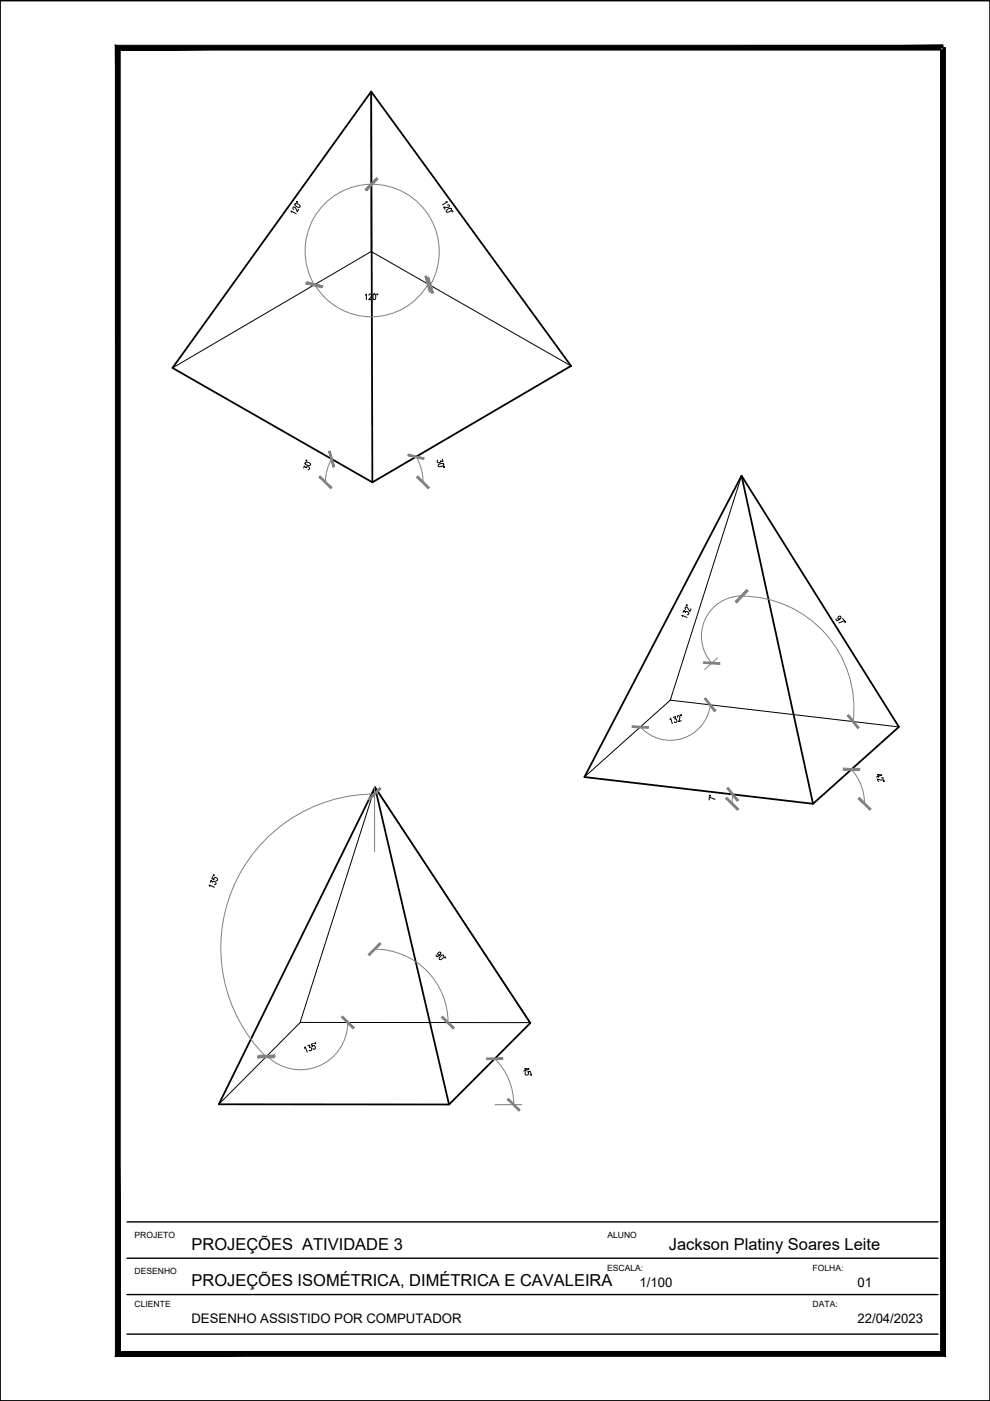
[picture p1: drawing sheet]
<svg xmlns="http://www.w3.org/2000/svg" width="210mm" height="297mm" viewBox="0 0 210 297" stroke-linecap="round" stroke-linejoin="round" font-family="sans-serif">
<!-- layer: A-PARED -->
<path d="M0 .1h209.9v296.9h-209.9zM78.7 19.4l42.4 58.2-42.1 24.7-42.4-24.3zM78.7 19.4l.3 82.9M157.2 100.9l33.4 53.2-18.2 16.3-48.5-5.7zM157.2 100.9l15.2 69.5M79.5 166.9l32.9 50-17.2 17.3-48.8-.1zM79.5 166.9l15.7 67.3" fill="none" stroke="#000" stroke-width=".38"/>
<!-- layer: A-PROJECAO -->
<path d="M78.7 19.4v33.9M121.1 77.6l-42.4-24.3-42.1 24.7M157.2 100.9l-15.1 47.5M190.6 154.1l-48.5-5.7-18.2 16.3M63.6 216.8l-17.2 17.3M112.4 216.8l-32.9-49.9-15.9 49.9h48.8" fill="none" stroke="#000" stroke-width=".21"/>
<!-- layer: A-COTAS -->
<g fill="none" stroke="#808080" stroke-width=".21">
<path d="M66.6 60.4a14.2 14.2 0 0 1 12.4-21.3 14.2 14.2 0 0 1 12.2 21.3M90.8 60.2a13.9 13.9 0 0 1-24.1 .1M70.3 97.3l-.9 2-.3 1.5-.1 1.4M88.2 96.8a10.7 10.7 0 0 1 1.5 5.4M152.1 139.5l-2.7 2.5M157.2 126.4a8.5 8.5 0 0 0-7.7 5 8.5 8.5 0 0 0 1.4 9.2M157.2 126.4a23.8 23.8 0 0 1 23.7 26.6M150.6 149.4a8.5 8.5 0 0 1-5.9 7.2 8.5 8.5 0 0 1-8.9-2.5M79.4 166.7v13.8M79.4 168.3a32.6 32.6 0 0 0-30.1 20.2 32.6 32.6 0 0 0 7.1 35.6M155.4 168.4l-.2 2M180.5 163.1a10.9 10.9 0 0 1 2.8 7.3"/>
<path d="M73.7 216.8a10.1 10.1 0 0 1-6.2 9.2 10.1 10.1 0 0 1-10.9-2.1M79.4 201.2a15.5 15.5 0 0 1 15.6 15.6M104.9 224.5a13.7 13.7 0 0 1 4 9.7M105 234.2h5.6"/>
</g>
<!-- layer: 0 -->
<g fill="#808080" stroke="#808080" stroke-width=".21">
<path d="M69.7 95.7l.9 3.3 .4-.1zM69.7 95.7l.3-.1 1 3.3z"/>
<path d="M67.9 100.9l-.3 .3 2.8 2.2zM67.6 101.2l2.8 2.2-.3 .2z"/>
<path d="M88.3 101.2l2.7 2.2-2.4-2.5zM88.3 101.2l2.7 2.2-.2 .2z"/>
<path d="M86.5 96.6l3.3 .8 .1-.3zM86.6 96.3l3.3 .8-3.4-.5z"/>
<path d="M107.8 232.9l-.2 .2 2.6 2.2zM107.6 233.1l2.6 2.2-.2 .3z"/>
<path d="M103.2 224.6h3.4v-.3zM103.2 224.3h3.4l-3.4 .3z"/>
<path d="M77.4 40.2l.3 .3 2.1-2.8zM79.8 37.7l.3 .3-2.4 2.5z"/>
<path d="M64.9 59.8v.4l3.4 .5zM64.9 60.2l3.4 .5-.1 .3z"/>
<path d="M65 60.1l3.3 .8 .2-.3zM65.1 59.7l3.4 .9-3.5-.5z"/>
<path d="M90.1 58.6l.9 3.3 .4-.1zM90.1 58.6l.4-.1 .9 3.3z"/>
<path d="M90.6 58.9l1.3 3.2-1-3.3zM90.6 58.9l1.3 3.2-.4 .1z"/>
<path d="M79.8 37.7l-2.1 2.7 2.4-2.4zM77.4 40.2l2.4-2.5-2.1 2.7z"/>
<path d="M181.9 169.3l2.8 2.2-2.5-2.4zM181.9 169.3l2.8 2.2-.3 .3z"/>
<path d="M178.8 163.2l3.4 .2 .1-.3zM178.8 162.8l3.5 .3-3.5 .1z"/>
<path d="M154.1 167.2l2.2 2.7 .2-.2zM154.1 167.2l.3-.3 2.1 2.8z"/>
<path d="M154.1 169.1l-.2 .2 2.7 2.2zM153.9 169.3l2.7 2.2-.3 .3z"/>
<path d="M158.3 125l-2.4 2.5 .3 .2zM158.3 125l.3 .3-2.4 2.4z"/>
<path d="M149.2 140.3l-.1 .4 3.5-.2zM149.1 140.7l3.5-.2v.4z"/>
<path d="M179.7 151.8l2.4 2.4-2.1-2.7zM179.7 151.8l2.4 2.4-.3 .3z"/>
<path d="M158.3 125.1l-2.1 2.7 2.4-2.5zM158.3 125.1l-2.1 2.7-.3-.3z"/>
<path d="M134 154.2l3.5 .2v-.3zM134 153.9l3.5 .2-3.5 .1z"/>
<path d="M149.4 148.2l2.1 2.7 .3-.2zM149.4 148.2l.2-.2 2.2 2.7z"/>
<path d="M78.1 169.4l.2 .3 2.2-2.7zM80.5 167l.3 .3-2.5 2.4z"/>
<path d="M54.7 223.9v.4l3.4-.4zM54.7 224.3l3.4-.4v.4z"/>
<path d="M54.9 224.1h3.4v-.4zM54.9 223.7h3.4l-3.4 .4z"/>
<path d="M72.4 215.7l2.4 2.4 .3-.2zM72.4 215.7l.2-.3 2.5 2.5z"/>
<path d="M93.9 215.5l-.3 .2 2.7 2.2zM93.6 215.7l2.7 2.2-.2 .3z"/>
<path d="M80.5 199.9l-2.2 2.7 2.5-2.4zM78.1 202.3l2.4-2.4-2.2 2.7z"/>
</g>
<!-- layer: A-COTAS -->
<g fill="none" stroke="#000" stroke-width=".21">
<path d="M61.8 45l-.1-.3 1.1 .6M62.6 43.2l.7 .1 .4 .4-.1 .1a.72 .72 0 0 1-1-.6zM63.3 44.4l-.3 .5-.4-.9-.4-.1-.1 .4 .2 .1M94.5 42.7l.4 .1-1.1 .6M94.7 44.6l.7-.4 .2-.1 .1 .2a.75 .75 0 0 1-1.1 .6zM94.9 43.5a.28 .28 0 0 1 .4 .1 .28 .28 0 0 1-.3 .4l-.9-.1 .3 .5M77.5 62.6l.2-.3v1.2M78.2 62.6l.1-.2 .3-.1 .2 .4-.6 .8h.6M79.2 62.4l.1-.1a.72 .72 0 0 1 0 1.2l-.2-.5zM64.4 99.3l.1-.5 .4 .4a.36 .36 0 0 1 .6-.2 .36 .36 0 0 1-.1 .6h-.1M64.8 98l.6 .1 .5 .4a.7 .7 0 0 1-1.2-.3zM92.9 98.6l.6-.3 .3-.1 .3 .2a.7 .7 0 0 1-1.2 .3z"/>
<path d="M93.8 97.4l.1 .5-.5-.2a.33 .33 0 0 1-.4 .4 .33 .33 0 0 1-.2-.5M144.7 130.7l-.1-.3 1.1 .5M144.8 129.9l.2-.5 .3 .5a.34 .34 0 0 1 .6-.1 .34 .34 0 0 1-.2 .5M146.5 129.1l-.2 .6-.5-.9a.28 .28 0 0 0-.4-.1 .28 .28 0 0 0 0 .5M178.1 131.2l-.3 .1a.33 .33 0 0 1 0-.6 .33 .33 0 0 1 .5 .1l-.2 .4a.57 .57 0 0 1-.8 .3v-.3M178.6 131.1l.5 .5-1.3 .5M142 152.6l.2-.3 .3 1.1M142.7 152.1l.5-.2-.1 .6a.35 .35 0 0 1 .4 .1 .35 .35 0 0 1-.1 .5 .35 .35 0 0 1-.4-.1M143.6 152.1v-.2a.31 .31 0 0 1 .5-.1 .31 .31 0 0 1 0 .5l-.2 .7 .5-.2M151.6 169.5l-1.2-.5v.6M185.8 164.7l1.2-.4-.9-.1 .2 .6M186.9 164.9h.2a.27 .27 0 0 1 .1 .3 .27 .27 0 0 1-.3 .2l-.9-.2 .2 .5"/>
<path d="M44.5 187.9l-.2-.3 1.2 .5M44.6 187.1l.1-.5 .4 .5a.34 .34 0 0 1 .6-.1 .34 .34 0 0 1-.2 .5M45.1 185.9l-.2 .4 .5 .2a.37 .37 0 0 1 .5-.4 .37 .37 0 0 1 0 .7l-.1-.1M93.3 202.4l-.3 .1a.33 .33 0 0 1-.1-.5 .33 .33 0 0 1 .6 .1l-.2 .3-.6 .4h-.2v-.3M93.3 202.8l.4-.3h.3a.72 .72 0 0 1-.9 .9zM64.6 222.3l.1-.4 .5 1.2M65.2 221.7l.5-.1-.1 .5a.35 .35 0 0 1 .5 .3 .35 .35 0 0 1-.6 .3M66.4 221.2l-.4 .2 .2 .4a.38 .38 0 0 1 .6 .2 .38 .38 0 0 1-.4 .4l-.1-.1M111 227.1l1.2-.5h-.9l.2 .5M111.4 227.4l-.1 .2a.37 .37 0 0 0 .5 .3 .37 .37 0 0 0 .1-.6l.5-.2 .2 .4"/>
<circle cx="63" cy="42.8" r=".11"/>
<circle cx="95.9" cy="44.8" r=".11"/>
<circle cx="80" cy="62.4" r=".11"/>
<circle cx="65" cy="97.7" r=".11"/>
<circle cx="94.1" cy="99" r=".11"/>
<circle cx="145.6" cy="128.4" r=".11"/>
<circle cx="179.2" cy="131.8" r=".11"/>
<circle cx="144.4" cy="151.6" r=".11"/>
<circle cx="150.5" cy="168.7" r=".11"/>
<circle cx="187.4" cy="165.6" r=".11"/>
<circle cx="45.3" cy="185.6" r=".11"/>
<circle cx="94.4" cy="203" r=".11"/>
<circle cx="66.8" cy="221.2" r=".11"/>
<circle cx="112.6" cy="227.8" r=".11"/>
</g>
<!-- layer: A-PARED -->
<path d="M25.5 10.6h174.4v-1zM24.5 9.6h175.4l-174.4 1zM24.5 9.6l1 276.9v-275.9zM24.5 9.6l1 276.9-1 1.1zM25.5 286.5l-1 1.1 174.9-1.1zM24.5 287.6l174.9-1.1 1 1.1zM199.4 10.1v276.4l1 1.1zM199.4 10.1h1v277.5z" fill="#000" stroke="#000" stroke-width=".21"/>
<!-- layer: AP-LEGEN -->
<path d="M26.9 259.1h172M26.9 274.5h172M26.9 266.8h172M26.9 282.9h172" fill="none" stroke="#000" stroke-width=".3"/>
<g font-size="3.5">
<text x="40.6" y="265">PROJEÇÕES ATIVIDADE 3</text>
<text x="141.8" y="265">Jackson Platiny Soares Leite</text>
<text x="40.6" y="272.7">PROJEÇÕES ISOMÉTRICA, DIMÉTRICA E CAVALEIRA</text>
</g>
<g font-size="2.8">
<text x="135.6" y="272.9">1/100</text>
<text x="181.8" y="272.9">01</text>
<text x="40.6" y="280.6">DESENHO ASSISTIDO POR COMPUTADOR</text>
<text x="181.8" y="280.6">22/04/2023</text>
</g>
<g font-size="1.8">
<text x="28.5" y="262.5">PROJETO</text>
<text x="128.8" y="262.5">ALUNO</text>
<text x="128.7" y="269.4">ESCALA:</text>
<text x="172.3" y="269.4">FOLHA:</text>
<text x="28.5" y="270.2">DESENHO</text>
<text x="28.5" y="277.1">CLIENTE</text>
<text x="172.3" y="277.1">DATA:</text>
</g>
</svg>
